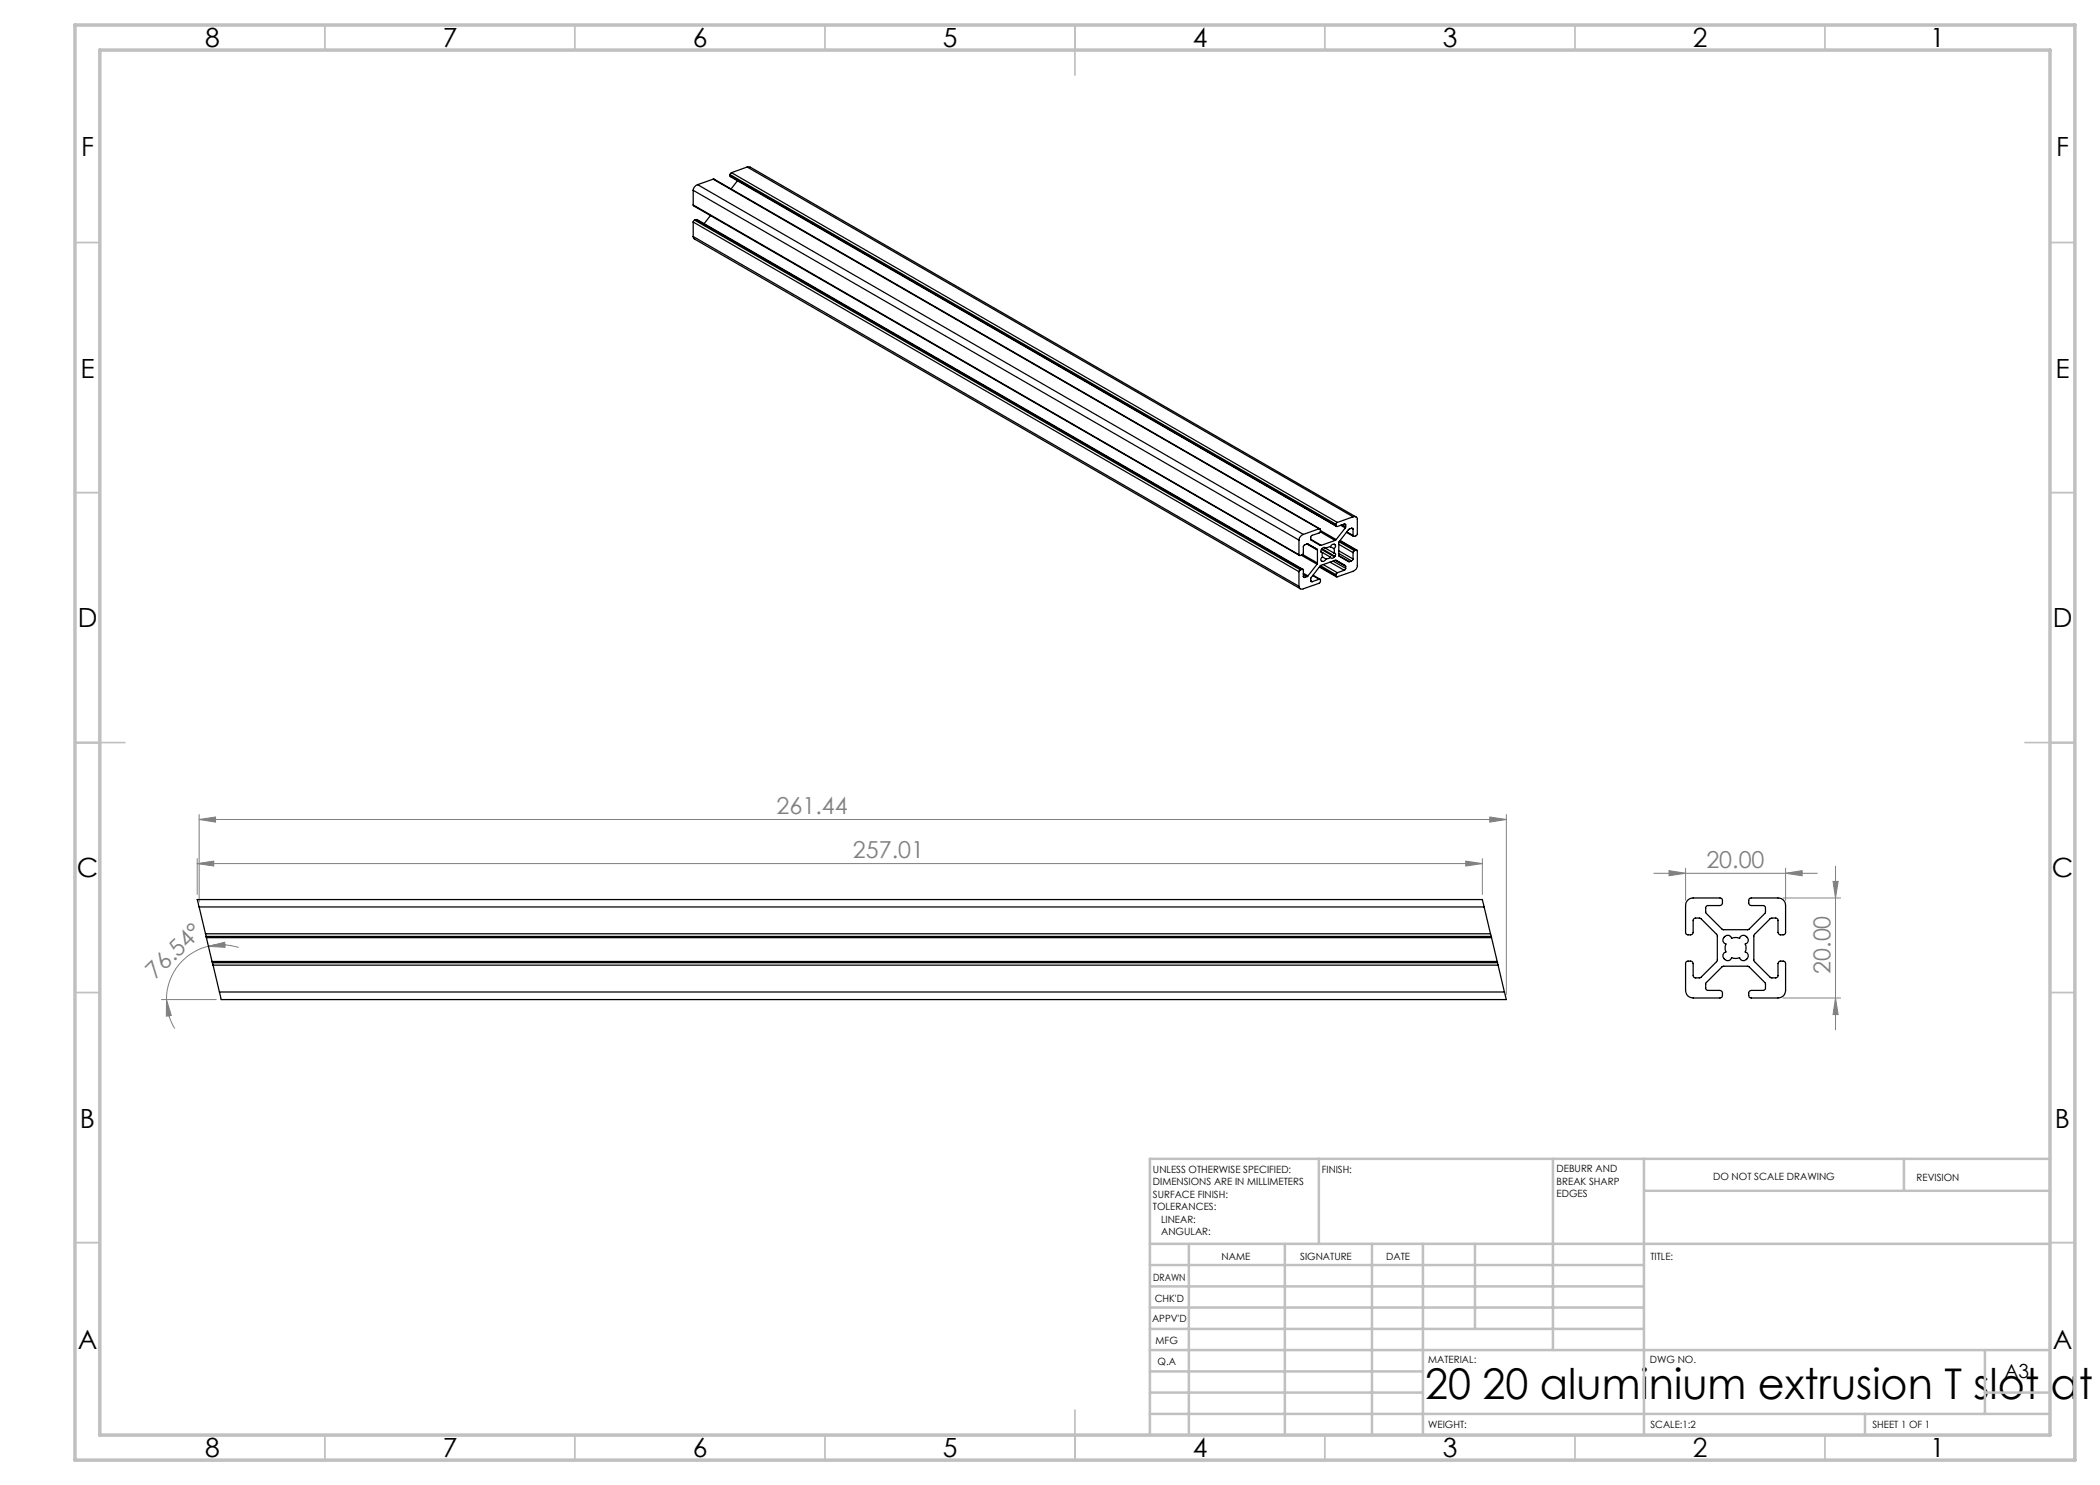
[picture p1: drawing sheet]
<svg xmlns="http://www.w3.org/2000/svg" width="420mm" height="297mm" viewBox="0 0 420 297" stroke-linecap="round" stroke-linejoin="round" font-family="sans-serif">
<g fill="none" stroke="#808080" stroke-width=".2">
<path d="M39.4 172.7l3.4-.5v1zM39.4 171.7v7.2M39.4 172.7h257.1M39.8 163.9l3.3-.5v1zM39.8 162.9v17.5M39.8 163.9h261.5M293.2 172.2l3.3 .5-3.3 .5zM296.5 171.7v7.2M298 163.4l3.3 .5-3.3 .5zM301.3 162.9v36M330.8 174.7h32.7M333.8 174.1l3.3 .6-3.3 .5z"/>
<path d="M337.1 173.6v6.5M356.6 179.6h11.5M357.1 174.7l3.3-.6v1.1zM357.1 173.6v6.5M366.6 176.3h1l-.5 3.3zM367.1 173.2v32.7M32.3 199.9h11M33.3 199.9l1 3.2-1 .1zM33.3 199.9a10.7 10.7 0 0 0 1.7 5.8M41.7 189.3l3.2-.8 .1 1zM41.7 189.3a10.8 10.8 0 0 0-8.4 10.6M41.7 189.3a10.7 10.7 0 0 1 6 .2"/>
<path d="M356.6 199.6h11.5M367.1 199.6l.5 3.3h-1z"/>
</g>
<g fill="none" stroke="#c0c0c0" stroke-width=".35">
<path d="M65 5v5M115 5v5M165 5v5M215 5v10M265 5v5M315 5v5M365 5v5M15 48.5h5M410 48.5h5M15 98.5h5M410 98.5h5M15 148.5h10"/>
<path d="M405 148.5h10M15 198.5h5M410 198.5h5M15 248.5h5M410 248.5h5M65 287v5M115 287v5M165 287v5M215 282v10M265 287v5M315 287v5M365 287v5"/>
</g>
<g fill="none" stroke="#c0c0c0" stroke-width=".5">
<path d="M263.8 231.8v17M310.6 231.8v38.2M328.8 231.8v55.2M328.8 238.2h81.2M380.8 231.8v6.4M410 231.8h-180v55.2M230 248.8h180M230 257.3h98.8M230 253h98.8M237.8 248.8v38.2M257 248.8v38.2M274.4 248.8v38.2"/>
<path d="M284.6 248.8v38.2M295 248.8v17M230 265.8h98.8M230 261.5h98.8M230 278.5h54.6M230 274.3h54.6M230 270h180M397 278.5h13M397 270v12.8M230 282.8h180M373 282.8v4.2"/>
</g>
<path d="M15 5h400v287h-400zM20 10h390v277h-390z" fill="none" stroke="#c0c0c0" stroke-width=".7"/>
<g fill="#808080">
<path d="M293.2 172.2l3.3 .5-3.3 .5zM39.4 172.7l3.4-.5v1zM298 163.4l3.3 .5-3.3 .5zM39.8 163.9l3.3-.5v1zM357.1 174.7l3.3-.6v1.1zM333.8 174.1l3.3 .6-3.3 .5z"/>
<path d="M41.7 189.3l3.2-.8 .1 1zM33.3 199.9l1 3.2-1 .1z"/>
<path d="M366.6 176.3h1l-.5 3.3zM367.1 199.6l.5 3.3h-1z"/>
</g>
<g fill="none" stroke="#000" stroke-width=".25">
<path d="M138.6 38.1l121.2 69.9M138.6 38.1v2.9M139.5 36.9a1.28 1.28 0 0 0-.9 1.2M139.5 36.9l121.2 70M142.6 35.8h.2l121.2 70M142.6 35.8l121.2 70M142.6 35.8l-3.1 1.1M146 35.2l.1 .1 121.2 70M146 34.9l121.2 69.9M146 35.2l121.2 69.9M146 34.9v.3M146.3 34.5l-.3 .4"/>
<path d="M146.3 34.5l121.2 70M147.5 36.2l-1.3 1.6M149.4 33.4h.7l121.1 70M149.4 33.4l121.2 70M149.4 33.4l-3.1 1.1M138.6 41l.1 .2 121.2 69.9M138.6 47.3l.3 .5 121.2 70M138.6 41l121.2 69.9M138.6 44.4v2.9M138.6 44.4l121.2 69.9M138.6 47.3l121.2 70M138.9 44l-.3 .4"/>
<path d="M138.9 44l121.2 70M139.2 43.9h.2l121.2 70M139.2 43.9l121.2 70M139.2 43.9l-.3 .1M142.1 43.1l-1.3 1.6M259.8 108v2.9M259.8 114.3v3M260.1 114l-.3 .3M260.3 111.1l3.1 1.8M260.4 113.9l.3 .1v1.3M260.4 113.9l-.3 .1M260.5 110.9l3 1.7"/>
<path d="M260.7 106.9a1.44 1.44 0 0 0-.9 1.1M260.7 115.3v.2h.2M260.7 114.6l.9 .6M260.7 115.3l.2 .2M260.7 114.9l.7 .4M261.4 108.8l2.1 1.2M261.4 115.3l-.5 .2M261.6 115.2l-.2 .1M261.6 108.8l1.8 1.1M262.1 107.8l.1 .2 2 1.1M262.1 116.2l.1 .1h.2M262.1 107.8l2.1 1.3"/>
<path d="M262.1 116.2l.3 .1M262.5 115.1l1.3 .7M262.6 115l1.4 .8M263.4 109.9l.1 .1M263.4 109.9l-2-1.1-.7 .4-.1 1.7-.6 .2-.2-.2M263.4 112.9l-1.8 2.3M263.5 112.6l-.1 .3M263.5 110v2.6M263.8 105.8h.3l-.1 .7-1.7 .6-.2 .2v.5M263.8 115.8l.3 .1v.5l-.3 .3-3.1 1.1a.57 .57 0 0 1-.9-.5M263.8 105.8l-3.1 1.1M263.8 115.8l-1.4 .5"/>
<path d="M263.9 113.4l3.4 2M263.9 113.3l3.3 1.9M264.1 106.4l2.9 1.7M264.1 106.1l3.1 1.8M264.1 113.1l3.1 1.8M264.2 110.3l.3 .2M264.3 109.9l-.1 .4 .3 .2M264.3 109.9l2.6 1.5M264.4 109.7l-.1 .2M264.4 109.7l2.6 1.6M264.5 111.4a.48 .48 0 0 0-.2 .8 .48 .48 0 0 0 .8-.3l.1-.1M264.5 110.5l-.1 .5 .1 .4"/>
<path d="M264.5 110.5l1.6 .9M264.5 111.4l.7 .4M264.7 112.9l2.8 1.6M265.2 109.7l-.4-.2-.4 .2M265.2 109.7l-.4-.2 2 1.1M266 112.4l2.9 1.6M266.1 111.4l-.9 .4M266.1 109.4a.5 .5 0 0 1 .5-.6 .5 .5 0 0 1 .5 .6l-.3 .3M266.1 109.4l-.9 .3M266.1 109.4l.7 .3M266.6 112.2l2.5 1.5M266.8 110.6l.3 .2-.1 .5"/>
<path d="M266.8 109.7l.1 .4-.1 .5M266.9 111.4l-.4 .3h-.2l-.2-.3M267 111.3l-.1 .1M267 112.1l.2-.1 1.9 1.1v.2M267 112.1l-2.9 1-2 2.5v.6M267 108.1l-2.8 1M267 112.1l2.1 1.2M267.2 104.8v.3M267.2 114.9v.3M267.2 107.9l-.2 .2M267.5 104.5l-.3 .3M267.5 114.5l-.3 .4"/>
<path d="M267.8 111.1l1.9 1.2h.2M267.8 108.9l2.8 1.6M267.8 110.2l2.8 1.6M267.8 111.1l2.1 1.2M267.8 110.7l2.5 1.5M267.8 108.4l3.1 1.7M267.9 108.2l3.3 1.8M268 108.1l3.4 1.9M268.1 105.1l1 .5M268.4 104.9l.7 .5M268.9 104.8h.2v.2M268.9 104.8l-1.4 .5h-.2l-.1-.2"/>
<path d="M268.9 114l-1.4 .5M268.9 104.8l.2 .2M269.1 105.6l-1.9 2.3M269.1 105.4v.2M269.1 113.7l-.2 .3M269.1 105v.4M269.1 113.3v.4M269.3 106.5l1.4 .8M269.3 106.4l1.3 .7M270.3 105.7h.2l.1 .1M270.3 105.7l-.6 .2-1.9 2.5v2.7M270.3 112.2l-.4 .1"/>
<path d="M270.3 105.7l.3 .1M270.6 103.4a.58 .58 0 0 1 .9 .5v3l-.6 .4h-.2l-.1-.2M270.6 111.8l-.3 .4M270.6 103.4l-3.1 1.1M270.6 105.8v1.3M270.6 110.5v1.3M270.9 110.1l-.3 .4M271.2 110l.3 .1v3a1.22 1.22 0 0 1-.9 1.2l-3.2 1.1-.2-.2M271.2 110l-.3 .1M39.8 181.4l-.4-1.5h257.1l.3 1.5M39.8 181.4h257M39.8 181.4l1.3 5.4"/>
<path d="M41.1 186.8l.1 .5M41.1 186.8h257M41.2 187.3l.1 .2M41.2 187.3h257M41.3 187.5l1.1 4.8M41.3 187.5h257M42.4 192.3l.1 .2M42.4 192.3h257M42.5 192.5l.1 .5M42.5 192.5h257M42.6 193h257M42.6 193l1.3 5.4"/>
<path d="M43.9 198.4l.3 1.5h257.1l-.4-1.5M43.9 198.4h257M296.8 181.4l1.3 5.4M298.1 186.8l.1 .5M298.2 187.3l.1 .2M298.3 187.5l1.1 4.8M299.4 192.3l.1 .2M299.5 192.5l.1 .5M299.6 193l1.3 5.4M337.6 180l.4-.3 .6-.1 5.7 .1 .2 .3v.7l-.3 .3-2.8 .1-.3 .3 .1 1.2 3.3 3.3h5.1l3.5-3.5v-.9l-.3-.4-2.8-.1-.3-.3 .1-.9 .4-.2h5.4a1.45 1.45 0 0 1 1.5 1.5v5.4l-.2 .4-.9 .1-.3-.2-.1-2.9-.3-.3h-1l-3.5 3.5v5.1l3.3 3.3 1.2 .1 .3-.3 .1-2.9 .3-.2h.7l.3 .2 .1 .2v5.5a1.49 1.49 0 0 1-1.5 1.5h-5.4l-.4-.2-.1-.9 .3-.3 2.8-.1 .3-.3v-1l-3.5-3.6-5.1 .1-3.3 3.3-.1 1.1 .2 .3 3 .2 .2 .3v.7l-.2 .3-.2 .1h-5.5a1.49 1.49 0 0 1-1.5-1.5v-5.5l.2-.3 .9-.1 .3 .2 .2 2.9 .3 .3h.9l3.6-3.5-.1-5.1-3.3-3.3-1.1-.1-.3 .2-.1 2.9-.4 .3h-.7l-.3-.2-.1-5.7 .1-.6zM344.8 187.5a.84 .84 0 0 1 .8-.4 .84 .84 0 0 1 .7 .6 1.87 1.87 0 0 1 1.6 0 .87 .87 0 0 1 1.4-.3 .87 .87 0 0 1-.3 1.4 1.87 1.87 0 0 1 0 1.6 .87 .87 0 0 1 .3 1.4 .87 .87 0 0 1-1.4-.3 1.87 1.87 0 0 1-1.6 0 .87 .87 0 0 1-1.4 .3 .87 .87 0 0 1 .3-1.4 1.87 1.87 0 0 1 0-1.6 .79 .79 0 0 1-.4-1.3z"/>
</g>
<text font-size="8.5" x="285.1" y="279.7">20 20 aluminium extrusion T slot at a</text>
<g font-size="5.3">
<text x="41" y="9.5">8</text>
<text x="88.5" y="9.5">7</text>
<text x="138.5" y="9.5">6</text>
<text x="188.5" y="9.5">5</text>
<text x="238.5" y="9.5">4</text>
<text x="288.5" y="9.5">3</text>
<text x="338.5" y="9.5">2</text>
<text x="386" y="9.5">1</text>
<text x="16.2" y="31.2">F</text>
<text x="411.2" y="31.2">F</text>
<text x="16.1" y="75.5">E</text>
<text x="411.1" y="75.5">E</text>
<text x="15.5" y="125.5">D</text>
<text x="410.5" y="125.5">D</text>
<text x="15.4" y="175.5">C</text>
<text x="410.4" y="175.5">C</text>
<text x="16" y="225.5">B</text>
<text x="411" y="225.5">B</text>
<text x="15.5" y="269.7">A</text>
<text x="410.5" y="269.7">A</text>
<text x="41" y="291.5">8</text>
<text x="88.5" y="291.5">7</text>
<text x="138.5" y="291.5">6</text>
<text x="188.5" y="291.5">5</text>
<text x="238.5" y="291.5">4</text>
<text x="288.5" y="291.5">3</text>
<text x="338.5" y="291.5">2</text>
<text x="386" y="291.5">1</text>
</g>
<g font-size="4.7" fill="#808080">
<text x="155.3" y="162.9">261.44</text>
<text x="170.6" y="171.7">257.01</text>
<text x="341.3" y="173.6">20.00</text>
<text x="31.1" y="196.1" transform="rotate(-45 31.1 196.1)">76.54°</text>
<text x="366.1" y="194.8" transform="rotate(-90 366.1 194.8)">20.00</text>
</g>
<text font-size="3.9" x="400.9" y="275.5">A3</text>
<g font-size="2">
<text x="230.6" y="234.6">UNLESS OTHERWISE SPECIFIED:</text>
<text x="230.6" y="237.1">DIMENSIONS ARE IN MILLIMETERS</text>
<text x="230.6" y="239.6">SURFACE FINISH:</text>
<text x="264.4" y="234.6">FINISH:</text>
<text x="311.3" y="234.5">DEBURR AND</text>
<text x="311.3" y="237">BREAK SHARP</text>
<text x="311.3" y="239.5">EDGES</text>
<text x="342.6" y="236">DO NOT SCALE DRAWING</text>
<text x="383.3" y="236.2">REVISION</text>
<text x="230.6" y="242.1">TOLERANCES:</text>
<text x="232.2" y="244.6">LINEAR:</text>
<text x="232.2" y="247.1">ANGULAR:</text>
<text x="244.3" y="252">NAME</text>
<text x="260" y="251.9">SIGNATURE</text>
<text x="277.2" y="251.9">DATE</text>
<text x="330.1" y="251.9">TITLE:</text>
<text x="230.6" y="256.1">DRAWN</text>
<text x="230.9" y="260.3">CHK'D</text>
<text x="230.4" y="264.4">APPV'D</text>
<text x="231.1" y="268.8">MFG</text>
<text x="231.5" y="273">Q.A</text>
<text x="285.6" y="272.5">MATERIAL:</text>
<text x="330" y="272.5">DWG NO.</text>
<text x="285.6" y="285.5">WEIGHT:</text>
<text x="330.1" y="285.6">SCALE:1:2</text>
<text x="374.5" y="285.6">SHEET 1 OF 1</text>
</g>
</svg>
